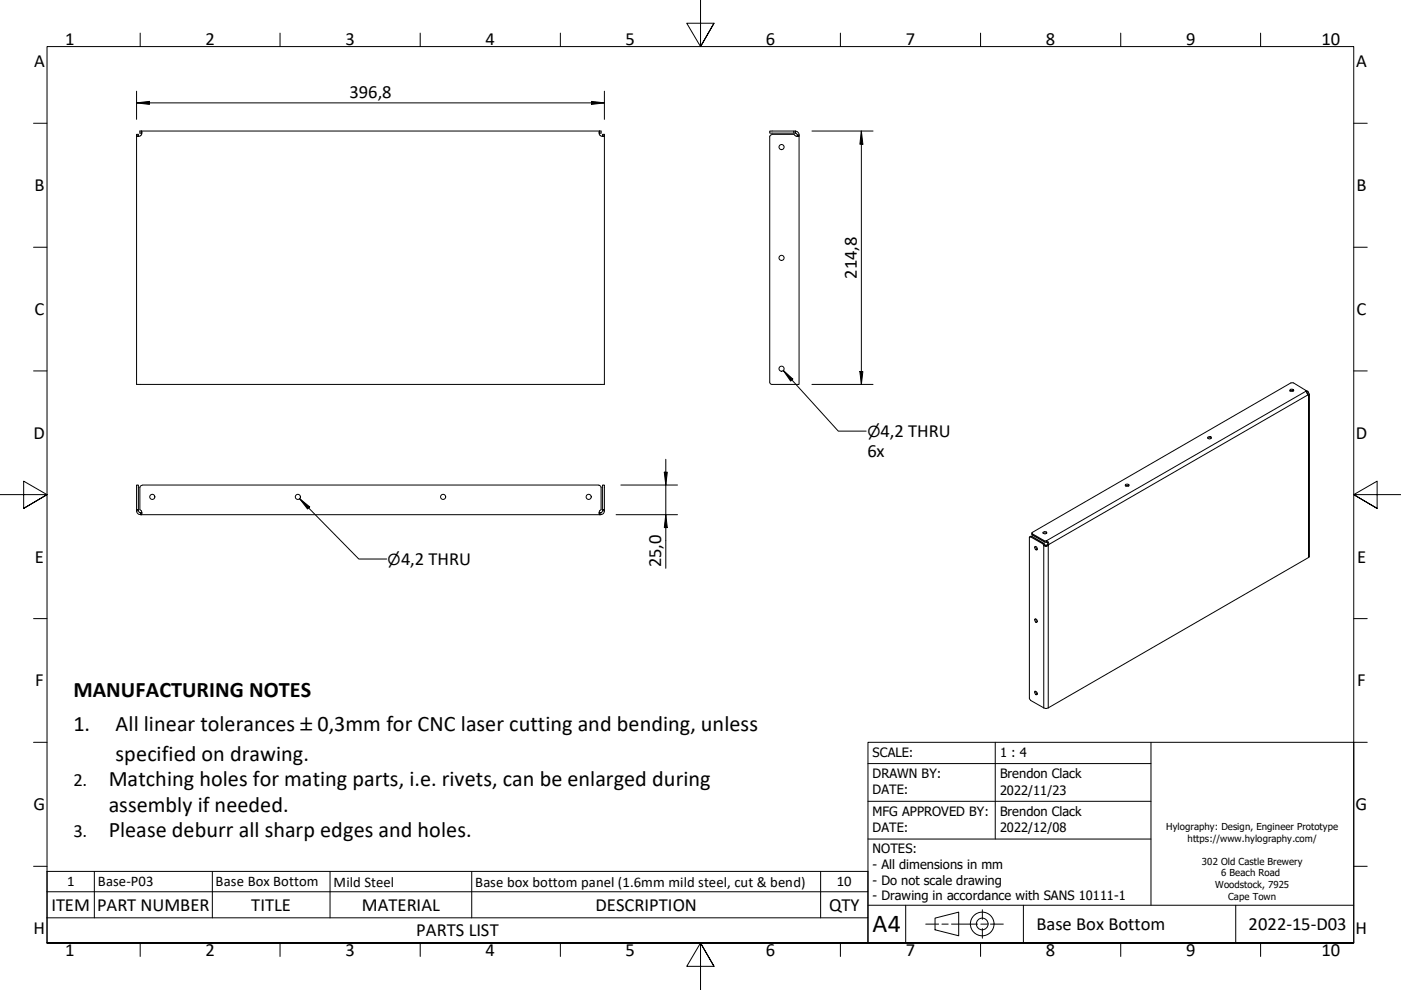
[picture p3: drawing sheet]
<svg xmlns="http://www.w3.org/2000/svg" width="297mm" height="210mm" viewBox="0 0 297 210" stroke-linecap="round" stroke-linejoin="round" font-family="sans-serif">
<!-- layer: Visible (Hylo) -->
<g fill="none" stroke="#000" stroke-width=".21">
<path d="M29 28.8v.1l.8-.1M29 28.5h.3v.3h-.3zM29.3 28.8l.1 .1M30 28.6l-.2 .2M30 28.2h.1M30 28.2v-.4l.1 .1-.1 .7M30 28.2h-.3v-.4h97.7v.4h-.3M127 28.2h.1M127.1 28.2v-.4l-.1 .1 .1 .7M127.1 28.6l.3 .2a.53 .53 0 0 0 .7 0v52.7h-99.1v-52.7M127.8 28.8l-.1 .1M127.8 28.5h.3v.3h-.3z"/>
<path d="M163.2 27.8h5.1v.4h-5.1zM163.2 29v52M163.7 28.5l-.4 .3-.1 .2M163.7 28.5h4.6l.3 .3M168.3 27.8h.4M168.3 28.2h.4M168.7 28.8l.2 .1h.5v-.1v52.7h-5.7l-.3-.1-.2-.4M168.7 27.8v.4M168.7 28.2l.3 .4M168.7 27.8a.88 .88 0 0 1 .7 .8M169 28.6h.4M169 28.6v.2h.4v-.2"/>
<path d="M169 28.8v.1M256 92.7a.41 .41 0 0 1 .5-.1 .41 .41 0 0 1 .3 .3l-.5 .2zM256.1 92.9l.2-.1 .5 .1M273.5 82.9l.1-.1h.5l.1 .1M273.6 82.6h.7a.39 .39 0 0 1-.4 .4 .39 .39 0 0 1-.4-.3zM274.1 82.8v.2M276.9 83v-.2l-2.6-1.6h-.6l-54.9 31.8 2.8 1.7v.3l-2.7-1.6-.1-.4M276.9 83l.4 .7M276.9 83v-.2l.4 .2h-.4M277.1 83.1l.1 .3M277.2 83.4l.1 .3M277.3 83l.1 .3"/>
<path d="M277.3 83.7l.1 .1M277.4 83.3l.2 .2-.2 .3M277.4 83.3l-.2 .1M277.6 83.6v34.5l-55.7 32.1-.6-.1-2.8-1.6-.3-.4v-34.2l.3-.1 2.7 1.6 .2-.2-2.6-1.5-.5 .1M29 108h.3v-5.2h-.3v5.5M29 108.3a.87 .87 0 0 0 .8 .8M29.3 108v.3h-.3M29.3 108.3l.3 .4h.2M29.6 108.1l.4 .2M29.8 108.7v.4M29.8 109.1h97.6M29.8 108.7h.2"/>
<path d="M30 108.3l.1 .4-.1 .4v-.4M30 108.7h.1M30.1 102.9l-.4 .2v.3v4.6M30.2 102.8h96.8M127 102.9l.4 .2v.3v4.6M127 108.7h.1M127.1 108.3l-.1 .4 .1 .4v-.4M127.1 108.7h.3M127.4 108.7v.4M127.5 108.1l-.4 .2M127.8 102.8h.3v5.2h-.3zM127.8 108.3l-.4 .4"/>
<path d="M127.8 108v.3M128.1 108v.3h-.3M128.1 108.3a.76 .76 0 0 1-.7 .8M219.4 115.9a.4 .4 0 0 1 .5 .2 .4 .4 0 0 1-.1 .5l-.3-.1zM219.6 115.9l.1 .4 .3 .2M221.1 112.9a.47 .47 0 0 1 .5-.2 .47 .47 0 0 1 .3 .4l-.4 .1zM221.2 115.4l.1 .3M221.2 113.1h.7M221.3 115.7a.69 .69 0 0 0 .9 0M221.4 115.2l.2 .3M221.6 115.5v.2l.4-.2M221.6 115h.3"/>
<path d="M221.6 115.5l-.3 .2M221.9 115h.2v.4M221.9 114.7a.58 .58 0 0 1 .4 .8M221.9 114.7h-.3M221.9 114.7v.3M222 115.5l.2 .2M222.1 115.4l.2 .1M222.1 115.4l-.1 .1M222.3 115.5l-.1 .2M238.6 103l.3-.1 .4 .1M238.6 102.7l.8 .1a.44 .44 0 0 1-.4 .3 .44 .44 0 0 1-.4-.3zM219.3 131.4a.39 .39 0 0 1 .6 .1 .39 .39 0 0 1-.1 .5l-.3-.1z"/>
<path d="M219.6 131.2l.1 .5 .3 .1M219.5 146.5a.4 .4 0 0 1 .4 .3 .4 .4 0 0 1-.3 .5l-.3-.6zM219.6 146.6l.4 .6"/>
<circle cx="165.7" cy="31.2" r=".54"/>
<circle cx="165.7" cy="54.7" r=".54"/>
<circle cx="165.7" cy="78.2" r=".54"/>
<circle cx="32.3" cy="105.4" r=".54"/>
<circle cx="63.2" cy="105.4" r=".54"/>
<circle cx="93.9" cy="105.4" r=".54"/>
<circle cx="124.8" cy="105.4" r=".54"/>
</g>
<!-- layer: Visible Narrow (Hylo) -->
<path d="M276.9 83l-55 31.7M277.2 83.4v.1M277.3 83.7l-55 31.8M277.4 83.8v34.4M218.8 113.7l-.3 .1M218.9 113.2v.2M221.3 115.7v34.4M222.2 115.7v34.4" fill="none" stroke="#000" stroke-width=".21"/>
<!-- layer: Symbol (Hylo) -->
<path d="M166.1 78.5l2 1.9-.5 .4zM166.1 78.5l11.6 12.9h5.9M63.5 105.7l2.2 1.8-.5 .4zM63.5 105.7l12.6 12.8h5.9M10 189.1h174v-4.3h-174v9.8M10 194.6v5.3h174v-5.3M20 184.8v9.8M45 184.8v9.8M70 184.8v9.8M100 184.8v9.8M174 184.8v9.8M184 189.1v5.5h-174" fill="none" stroke="#000" stroke-width=".21"/>
<!-- layer: Border (Hylo) -->
<g fill="none" stroke="#000" stroke-width=".21">
<path d="M148.5 -.1v10l-2.9-5h5.8l-2.9 5 2.9-5M29.7 7v2.9M59.4 7v2.9M89.1 7v2.9M118.8 7v2.9M178.2 7v2.9M207.9 7v2.9M237.6 7v2.9M267.3 7v2.9M7.1 26.1h2.9M287 26.1h2.9M7.1 52.4h2.9"/>
<path d="M287 52.4h2.9M7.1 78.6h2.9M287 78.6h2.9M0 104.9h10l-5-2.9v5.8l5-2.9-5 2.9M297 104.9h-10l5-2.9v5.8l-5-2.9 5 2.9M7.1 131.2h2.9M287 131.2h2.9M7.1 157.4h2.9M287 157.4h2.9M7.1 183.7h2.9M10 199.9v-190h277v190h-277h277M29.7 199.9v2.9"/>
<path d="M59.4 199.9v2.9M89.1 199.9v2.9M118.8 199.9v2.9M178.2 199.9v2.9M207.9 199.9v2.9M237.6 199.9v2.9M267.3 199.9v2.9M287 183.7h2.9M151.4 204.9l-2.9-5 2.9 5h-5.8l2.9-5v10"/>
</g>
<!-- layer: Title (Hylo) -->
<g fill="none" stroke="#000" stroke-width=".21">
<path d="M184 157.4h103v42.5h-103zM211 157.4v20.5M244 157.4v34.5M184 177.9h60M184 169.9h60M184 161.9h60M184 191.9h103M192 191.9v8M196.3 195.9h2.7M198.2 194.7l5.1-1.3v5l-5.1-1.3zM199.7 195.9h1.3M201.7 195.9h5.6"/>
<path d="M208 195.9h1.3M208.3 192.9v2M208.3 196.9v2M210 195.9h2.7M217 191.9v8M262 191.9v8"/>
<circle cx="208.2" cy="195.9" r="2.51"/>
<circle cx="208.2" cy="195.9" r="1.24"/>
</g>
<!-- layer: Dimension (Hylo) -->
<g fill="none" stroke="#000" stroke-width=".21">
<path d="M29 19.3v6M128.1 19.3v6M29 21.8l2.7-.3v.6zM29 21.8h99.1M125.4 21.5l2.7 .3-2.7 .3zM172.1 27.8h13M182.6 27.8l.3 2.8h-.6zM182.6 27.8v53.7M182.3 78.8h.6l-.3 2.7zM141.2 97.4v23.1M172.1 81.5h13M130.6 109.1h13"/>
<path d="M131.6 102.8h12M140.8 100.1h.7l-.3 2.7zM141.2 109.1l.3 2.8h-.7z"/>
</g>
<g fill="#000">
<path d="M29 21.8l2.7-.3v.6z" fill-rule="evenodd"/>
<path d="M125.4 21.5l2.7 .3-2.7 .3z" fill-rule="evenodd"/>
<path d="M182.6 27.8l.3 2.8h-.6z" fill-rule="evenodd"/>
<path d="M182.3 78.8h.6l-.3 2.7z" fill-rule="evenodd"/>
<path d="M140.8 100.1h.7l-.3 2.7z" fill-rule="evenodd"/>
<path d="M141.2 109.1l.3 2.8h-.7z" fill-rule="evenodd"/>
</g>
<!-- layer: Symbol (Hylo) -->
<g fill="#000">
<path d="M166.1 78.5l2 1.9-.5 .4z" fill-rule="evenodd"/>
<path d="M63.5 105.7l2.2 1.8-.5 .4z" fill-rule="evenodd"/>
</g>
<text font-size="5.5" x="185" y="197.6">A4</text>
<g font-size="4.7">
<text x="15.6" y="147.7">MANUFACTURING NOTES</text>
<text x="15.6" y="155">1.</text>
<text x="24.5" y="155">All linear tolerances</text>
<text x="67.3" y="155">0,3mm for CNC laser cutting and bending, unless</text>
<text x="24.5" y="161.3">specified on drawing.</text>
<text x="23.1" y="166.7">Matching holes for mating parts, i.e. rivets, can be enlarged during</text>
<text x="23.1" y="172.1">assembly if needed.</text>
<text x="23.1" y="177.5">Please deburr all sharp edges and holes.</text>
</g>
<g font-size="3.9">
<text x="13.8" y="9.5">1</text>
<text x="43.6" y="9.5">2</text>
<text x="73.3" y="9.5">3</text>
<text x="102.9" y="9.5">4</text>
<text x="132.7" y="9.5">5</text>
<text x="162.4" y="9.5">6</text>
<text x="192" y="9.5">7</text>
<text x="221.7" y="9.5">8</text>
<text x="251.5" y="9.5">9</text>
<text x="280.2" y="9.5">10</text>
<text x="7.2" y="14.3">A</text>
<text x="287.5" y="14.3">A</text>
<text x="74.1" y="20.9">396,8</text>
<text x="7.3" y="40.5">B</text>
<text x="287.6" y="40.5">B</text>
<text x="181.7" y="59.2" transform="rotate(-90 181.7 59.2)">214,8</text>
<text x="7.3" y="66.8">C</text>
<text x="287.6" y="66.8">C</text>
<text x="7.1" y="93">D</text>
<text x="186.7" y="92.6">4,2 THRU</text>
<text x="287.5" y="93">D</text>
<text x="183.9" y="97">6x</text>
<text x="7.4" y="119.3">E</text>
<text x="85" y="119.8">4,2 THRU</text>
<text x="287.7" y="119.3">E</text>
<text x="140.2" y="120.2" transform="rotate(-90 140.2 120.2)">25,0</text>
<text x="7.4" y="145.5">F</text>
<text x="287.7" y="145.5">F</text>
<text x="63.7" y="155">±</text>
<text x="15.6" y="166.7">2.</text>
<text x="7.1" y="171.8">G</text>
<text x="287.4" y="171.8">G</text>
<text x="15.6" y="177.5">3.</text>
<text x="10.9" y="193.1">ITEM</text>
<text x="20.6" y="193.1">PART NUMBER</text>
<text x="53.3" y="193.1">TITLE</text>
<text x="76.7" y="193.1">MATERIAL</text>
<text x="126.2" y="193.1">DESCRIPTION</text>
<text x="175.8" y="193.1">QTY</text>
<text x="219.8" y="197.1">Base Box Bottom</text>
<text x="264.7" y="197.2">2022-15-D03</text>
<text x="7.1" y="198">H</text>
<text x="13.8" y="202.8">1</text>
<text x="43.6" y="202.8">2</text>
<text x="73.3" y="202.8">3</text>
<text x="88.3" y="198.5">PARTS LIST</text>
<text x="102.9" y="202.8">4</text>
<text x="132.7" y="202.8">5</text>
<text x="162.4" y="202.8">6</text>
<text x="192" y="202.8">7</text>
<text x="221.7" y="202.8">8</text>
<text x="251.5" y="202.8">9</text>
<text x="280.2" y="202.8">10</text>
<text x="287.4" y="198">H</text>
</g>
<g font-size="3.2">
<text x="183.9" y="92.6">⌀</text>
<text x="82.2" y="119.8">⌀</text>
</g>
<g font-size="3.1">
<text x="14.2" y="187.9">1</text>
<text x="20.8" y="187.9">Base-P03</text>
<text x="45.7" y="187.9">Base Box Bottom</text>
<text x="70.7" y="188">Mild Steel</text>
<text x="100.8" y="188">Base box bottom panel (1.6mm mild steel, cut &amp; bend)</text>
<text x="177.4" y="187.9">10</text>
</g>
<g font-size="2.7">
<text x="185" y="160.4">SCALE:</text>
<text x="212" y="160.4">1 : 4</text>
<text x="185" y="164.9">DRAWN BY:</text>
<text x="212" y="165">Brendon Clack</text>
<text x="185" y="168.4">DATE:</text>
<text x="185" y="172.9">MFG APPROVED BY:</text>
<text x="212" y="173">Brendon Clack</text>
<text x="212" y="168.5">2022/11/23</text>
<text x="185" y="176.4">DATE:</text>
<text x="212" y="176.5">2022/12/08</text>
<text x="185" y="180.9">NOTES:</text>
<text x="185" y="184.2">- All dimensions in mm</text>
<text x="185" y="187.6">- Do not scale drawing</text>
<text x="185" y="190.9">- Drawing in accordance with SANS 10111-1</text>
</g>
<g font-size="2">
<text x="247.3" y="176">Hylography: Design, Engineer Prototype</text>
<text x="251.8" y="178.5">https://www.hylography.com/</text>
<text x="254.8" y="183.4">302 Old Castle Brewery</text>
<text x="258.9" y="185.8">6 Beach Road</text>
<text x="257.6" y="188.3">Woodstock, 7925</text>
<text x="260.4" y="190.8">Cape Town</text>
</g>
</svg>
